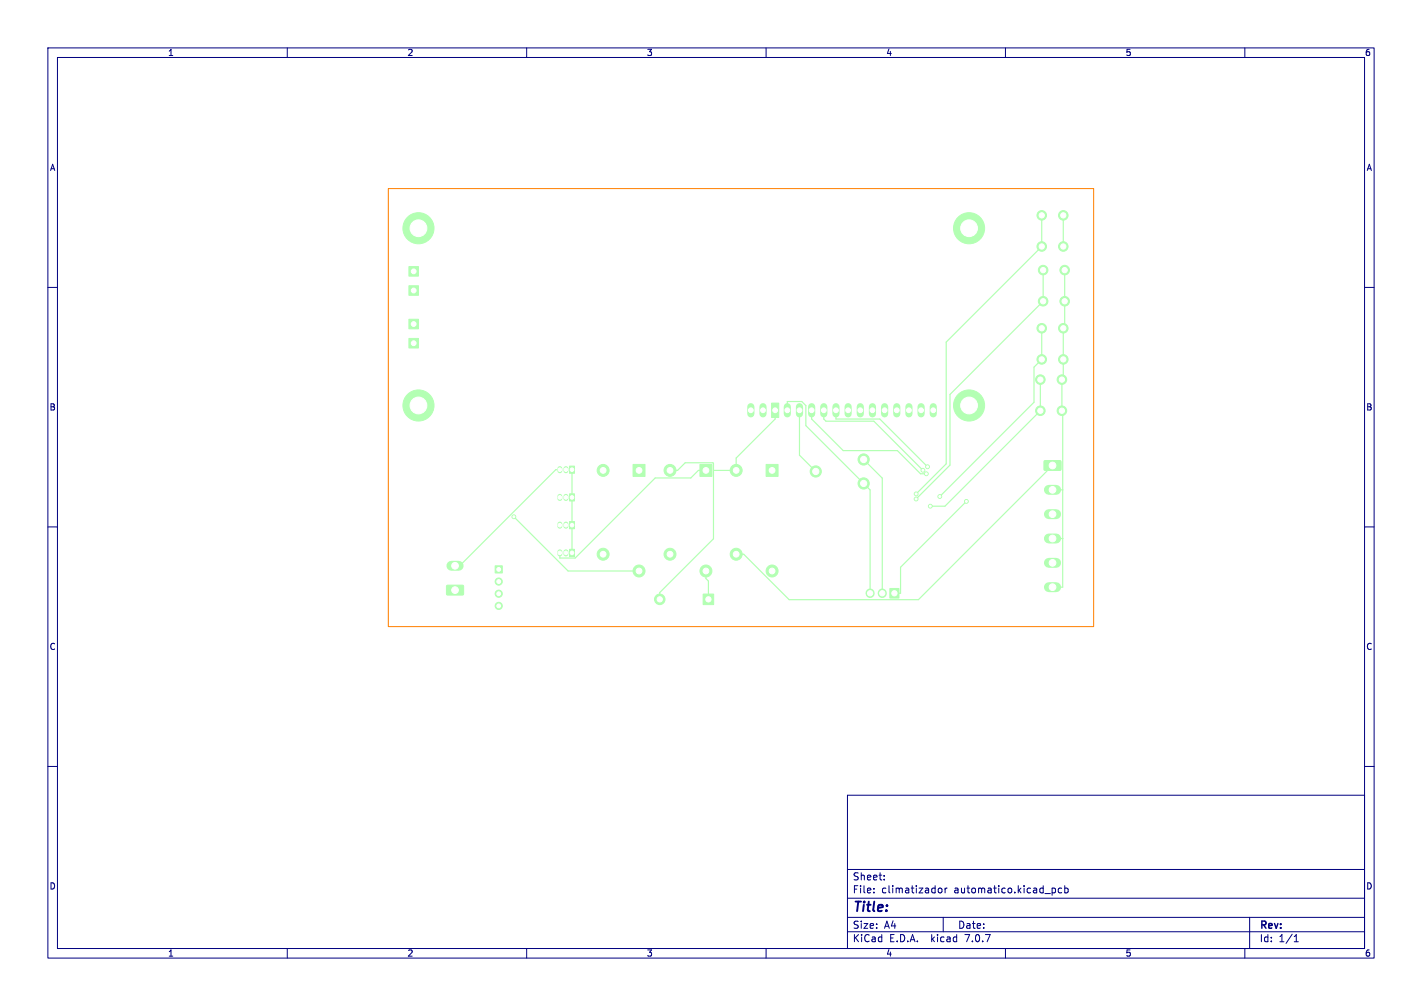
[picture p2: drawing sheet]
<svg xmlns="http://www.w3.org/2000/svg" width="297mm" height="210mm" viewBox="0 0 297 210" stroke-linecap="round" stroke-linejoin="round" font-family="sans-serif">
<g fill="#b3ffb3" stroke="#b3ffb3" stroke-width=".21">
<path d="M146.9 124h2.2v2.2h-2.2z"/>
<path d="M160 96.9h2.5v2.5h-2.5z"/>
<path d="M132.2 96.9h2.5v2.5h-2.5z"/>
<path d="M118.9 103.1h1.1v1.5h-1.1z"/>
<path d="M218.1 96.2h3.4l.1 .2v1.7l-.2 .1h-3.2l-.2-.2z"/>
<path d="M118.9 114.7h1.1v1.5h-1.1z"/>
<path d="M146.2 96.9h2.5v2.5h-2.5z"/>
<path d="M161.2 84.1h1.5v3h-1.5z"/>
<path d="M85.4 70.6h2v2h-2z"/>
<path d="M85.4 59.6h2v2h-2z"/>
<path d="M85.4 66.6h2v2h-2z"/>
<path d="M85.4 55.6h2v2h-2z"/>
<path d="M118.9 108.9h1.1v1.5h-1.1z"/>
<path d="M185.9 122.8h1.9v2h-1.9z"/>
<path d="M118.9 97.3h1.1v1.5h-1.1z"/>
<path d="M103.4 118.1h1.5v1.5h-1.5z"/>
<path d="M93.3 122.2h3.4l.1 .2v1.7l-.2 .1h-3.2l-.2-.2z"/>
<circle cx="137.8" cy="125.1" r="1.1"/>
<circle cx="161.3" cy="119.2" r="1.25"/>
<circle cx="153.8" cy="115.7" r="1.25"/>
<circle cx="153.8" cy="98.2" r="1.25"/>
<circle cx="133.5" cy="119.2" r="1.25"/>
<circle cx="126" cy="115.7" r="1.25"/>
<circle cx="126" cy="98.2" r="1.25"/>
<circle cx="180.4" cy="100.9" r="1.17"/>
<circle cx="170.4" cy="98.4" r="1.17"/>
<circle cx="180.4" cy="95.9" r="1.17"/>
<circle cx="222.1" cy="75" r="1"/>
<circle cx="222.1" cy="68.5" r="1"/>
<circle cx="217.6" cy="75" r="1"/>
<circle cx="217.6" cy="68.5" r="1"/>
<circle cx="147.4" cy="119.2" r="1.25"/>
<circle cx="139.9" cy="115.7" r="1.25"/>
<circle cx="139.9" cy="98.2" r="1.25"/>
<circle cx="222.4" cy="62.9" r="1"/>
<circle cx="222.4" cy="56.4" r="1"/>
<circle cx="217.9" cy="62.9" r="1"/>
<circle cx="217.9" cy="56.4" r="1"/>
<circle cx="222.1" cy="51.5" r="1"/>
<circle cx="222.1" cy="45" r="1"/>
<circle cx="217.6" cy="51.5" r="1"/>
<circle cx="217.6" cy="45" r="1"/>
<circle cx="87.4" cy="84.6" r="3.3"/>
<circle cx="87.4" cy="47.6" r="3.2"/>
<circle cx="202.4" cy="84.6" r="3.3"/>
<circle cx="202.4" cy="47.6" r="3.2"/>
<circle cx="104.2" cy="121.4" r=".75"/>
<circle cx="104.2" cy="123.9" r=".75"/>
<circle cx="104.2" cy="126.5" r=".75"/>
<circle cx="221.8" cy="85.7" r="1"/>
<circle cx="221.8" cy="79.2" r="1"/>
<circle cx="217.3" cy="85.7" r="1"/>
<circle cx="217.3" cy="79.2" r="1"/>
<circle cx="201.8" cy="104.7" r=".4"/>
<circle cx="107.3" cy="107.9" r=".4"/>
<circle cx="191.3" cy="103.1" r=".4"/>
<circle cx="191.3" cy="104.2" r=".4"/>
<circle cx="196.3" cy="103.6" r=".4"/>
<circle cx="194.3" cy="105.7" r=".4"/>
<circle cx="193.5" cy="98.9" r=".4"/>
<circle cx="192.8" cy="98.2" r=".4"/>
<circle cx="193.7" cy="97.4" r=".4"/>
</g>
<path d="M116.9 97.8v.5M118.2 97.8v.5M116.9 103.6v.5M116.9 109.4v.5M116.9 115.2v.4M118.2 103.6v.5M118.2 109.4v.5M118.2 115.2v.4" fill="none" stroke="#b3ffb3" stroke-width="1.1"/>
<path d="M94.3 118.1h1.5M219.1 102.3h1.5M219.1 107.3h1.5M219.1 112.4h1.5M219.1 117.5h1.5M219.1 122.6h1.5" fill="none" stroke="#b3ffb3" stroke-width="2.1"/>
<g fill="none" stroke="#b3ffb3" stroke-width="1.5">
<path d="M156.8 84.9v1.5M159.4 84.9v1.5M164.4 84.9v1.5M167 84.9v1.5M169.5 84.9v1.5M172.1 84.9v1.5M174.6 84.9v1.5M177.1 84.9v1.5M179.7 84.9v1.5M182.2 84.9v1.5M184.8 84.9v1.5M187.3 84.9v1.5"/>
<path d="M189.8 84.9v1.5M192.4 84.9v1.5M194.9 84.9v1.5"/>
</g>
<path d="M181.7 123.8v.1M184.3 123.8v.1" fill="none" stroke="#b3ffb3" stroke-width="1.9"/>
<g fill="none" stroke="#b3ffb3" stroke-width=".25">
<path d="M217.6 45v6.5l-20 19.9v25.4l-6.3 6.3M217.9 56.4v6.5l-19.5 19.4v14.8l-7.1 7.1M222.1 45v6.5M222.4 56.4v11.8l-.3 .3v10.5l-.3 .2v6.5l.2 .2v36.7h-2.2M217.3 79.2v6.5l-19.9 20h-3.1M217.6 68.5v6.5l-1.6 1.6v7.4l-19.7 19.6M116.9 98h-.8l-20.1 20.1h-1M119.5 98v17.4M139.9 98.2h1.6l1.6-1.6h5.8l.1 .1v15.8l-11.2 11.2v1.4M147.4 98.2h-1.5l-1.6 1.6h-7.5l-16.7 16.7h-3.2v-1.1M161.9 85.6v1.9l-8.1 8.1v2.6h-4.8M164.4 85.6v-1.8h3.1l.8 .9v4.2l13.4 13.4v21.5"/>
<path d="M167 85.6v9.4l3.4 3.4M169.5 85.6v1.9l6.6 6.6h11.3l4.9 4.8h1.2M172.1 85.6v1.9l.4 .4h10l10.3 10.3M174.6 85.6v1.9h9.2l9.9 9.9M180.4 95.9l3.9 3.9v24M219.8 97.2l-28 28h-27l-9.5-9.5h-1.5M107.3 107.9l11.4 11.3h14.8M147.4 119.2v1.6l.6 .5v3.8M201.8 104.7l-13.7 13.7v5.4h-1.3M219.8 112.4h2.2M219.8 102.3h2.2M222 112.4h.1"/>
<path d="M222 102.3h.1"/>
</g>
<g fill="#fff" stroke="#fff" stroke-width=".21">
<circle cx="201.8" cy="104.7" r=".2"/>
<circle cx="107.3" cy="107.9" r=".2"/>
<circle cx="191.3" cy="103.1" r=".2"/>
<circle cx="191.3" cy="104.2" r=".2"/>
<circle cx="196.3" cy="103.6" r=".2"/>
<circle cx="194.3" cy="105.7" r=".2"/>
<circle cx="193.5" cy="98.9" r=".2"/>
<circle cx="192.8" cy="98.2" r=".2"/>
<circle cx="193.7" cy="97.4" r=".2"/>
<circle cx="148" cy="125.1" r=".55"/>
<circle cx="137.8" cy="125.1" r=".55"/>
<circle cx="161.3" cy="98.2" r=".6"/>
<circle cx="161.3" cy="119.2" r=".6"/>
<circle cx="153.8" cy="115.7" r=".6"/>
<circle cx="153.8" cy="98.2" r=".6"/>
<circle cx="133.5" cy="98.2" r=".6"/>
<circle cx="133.5" cy="119.2" r=".6"/>
<circle cx="126" cy="115.7" r=".6"/>
<circle cx="126" cy="98.2" r=".6"/>
<circle cx="119.5" cy="103.8" r=".38"/>
<circle cx="118.2" cy="103.8" r=".38"/>
<circle cx="116.9" cy="103.8" r=".38"/>
<circle cx="87.8" cy="100.9" r="1"/>
<circle cx="180.4" cy="100.9" r=".65"/>
<circle cx="170.4" cy="98.4" r=".65"/>
<circle cx="180.4" cy="95.9" r=".65"/>
<circle cx="219.8" cy="97.2" r=".7"/>
<circle cx="219.8" cy="102.3" r=".7"/>
<circle cx="219.8" cy="107.3" r=".7"/>
<circle cx="219.8" cy="112.4" r=".7"/>
<circle cx="219.8" cy="117.5" r=".7"/>
<circle cx="219.8" cy="122.6" r=".7"/>
<circle cx="222.1" cy="75" r=".55"/>
<circle cx="222.1" cy="68.5" r=".55"/>
<circle cx="217.6" cy="75" r=".55"/>
<circle cx="217.6" cy="68.5" r=".55"/>
<circle cx="119.5" cy="115.4" r=".37"/>
<circle cx="118.2" cy="115.4" r=".37"/>
<circle cx="116.9" cy="115.4" r=".37"/>
<circle cx="147.4" cy="98.2" r=".6"/>
<circle cx="147.4" cy="119.2" r=".6"/>
<circle cx="139.9" cy="115.7" r=".6"/>
<circle cx="139.9" cy="98.2" r=".6"/>
<circle cx="222.4" cy="62.9" r=".55"/>
<circle cx="222.4" cy="56.4" r=".55"/>
<circle cx="217.9" cy="62.9" r=".55"/>
<circle cx="217.9" cy="56.4" r=".55"/>
<circle cx="222.1" cy="51.5" r=".55"/>
<circle cx="222.1" cy="45" r=".55"/>
<circle cx="217.6" cy="51.5" r=".55"/>
<circle cx="217.6" cy="45" r=".55"/>
<circle cx="87.4" cy="84.6" r="1.75"/>
<circle cx="87.4" cy="47.6" r="1.75"/>
<circle cx="202.4" cy="84.6" r="1.75"/>
<circle cx="202.4" cy="47.6" r="1.75"/>
<circle cx="161.9" cy="85.6" r=".5"/>
<circle cx="164.4" cy="85.6" r=".5"/>
<circle cx="167" cy="85.6" r=".5"/>
<circle cx="169.5" cy="85.6" r=".5"/>
<circle cx="172.1" cy="85.6" r=".5"/>
<circle cx="174.6" cy="85.6" r=".5"/>
<circle cx="177.1" cy="85.6" r=".5"/>
<circle cx="179.7" cy="85.6" r=".5"/>
<circle cx="182.2" cy="85.6" r=".5"/>
<circle cx="184.8" cy="85.6" r=".5"/>
<circle cx="187.3" cy="85.6" r=".5"/>
<circle cx="189.8" cy="85.6" r=".5"/>
<circle cx="192.4" cy="85.6" r=".5"/>
<circle cx="194.9" cy="85.6" r=".5"/>
<circle cx="159.4" cy="85.6" r=".5"/>
<circle cx="156.8" cy="85.6" r=".5"/>
<circle cx="86.4" cy="71.6" r=".5"/>
<circle cx="86.4" cy="60.6" r=".5"/>
<circle cx="86.4" cy="67.6" r=".5"/>
<circle cx="86.4" cy="56.6" r=".5"/>
<circle cx="119.5" cy="109.6" r=".38"/>
<circle cx="118.2" cy="109.6" r=".38"/>
<circle cx="116.9" cy="109.6" r=".38"/>
<circle cx="186.8" cy="123.8" r=".55"/>
<circle cx="184.3" cy="123.8" r=".55"/>
<circle cx="181.7" cy="123.8" r=".55"/>
<circle cx="119.5" cy="98" r=".38"/>
<circle cx="118.2" cy="98" r=".38"/>
<circle cx="116.9" cy="98" r=".38"/>
<circle cx="104.2" cy="118.9" r=".4"/>
<circle cx="104.2" cy="121.4" r=".4"/>
<circle cx="104.2" cy="123.9" r=".4"/>
<circle cx="104.2" cy="126.5" r=".4"/>
<circle cx="221.8" cy="85.7" r=".55"/>
<circle cx="221.8" cy="79.2" r=".55"/>
<circle cx="217.3" cy="85.7" r=".55"/>
<circle cx="217.3" cy="79.2" r=".55"/>
<circle cx="95" cy="123.2" r=".7"/>
<circle cx="95" cy="118.1" r=".7"/>
</g>
<g fill="none" stroke="#000080" stroke-width=".21">
<path d="M10 10h277v190h-277zM12 12h273v186h-273zM60 10v2M110 10v2M160 10v2M210 10v2M260 10v2M10 60h2M285 60h2M10 110h2M285 110h2M10 160h2"/>
<path d="M285 160h2M177 166h108v32h-108zM60 198v2M110 198v2M160 198v2M177 194.5h108M177 191.5h108M177 187.5h108M177 181.5h108M182.5 186.3v.1M182.5 185.5v.1M184.7 183.6v.1"/>
<path d="M184.7 182.8v.1M196.1 185.5l.4-.1 .2 .3v.4l-.2 .3-.4-.1-.1-.2zM197 191.5v3M197.4 185.4v1M197.8 185.4l-.4 .3M210 198v2M219.9 185.4l.4 .1 .2 .2-.1 .6-.5 .1M221.7 185.5l-.4-.1-.3 .3 .2 .6h.5M222.4 185.5l.4-.1 .3 .3-.1 .6h-.6M222.4 184.9v1.5M260 198v2M261 191.5v6.5"/>
<path d="M270.3 196.6h.9M270.3 195.5l.4-.4v1.5"/>
</g>
<path d="M81.1 39.4h147.3v91.4h-147.3z" fill="none" stroke="#ff8000" stroke-width=".21"/>
<text font-size="2.8" fill="#000080" x="178" y="190.9">Title:</text>
<g font-size="2.1" fill="#000080">
<text x="178" y="184">Sheet:</text>
<text x="178" y="186.7">File:</text>
<text x="184.1" y="186.7">climatizador</text>
<text x="199.3" y="186.7">automatico.kicad_pcb</text>
<text x="178" y="196.9">KiCad</text>
<text x="178" y="194.1">Size:</text>
<text x="184.7" y="194.1">A4</text>
<text x="185.7" y="196.9">E.D.A.</text>
<text x="194.6" y="196.9">kicad</text>
<text x="200" y="194.1">Date:</text>
<text x="201.8" y="196.9">7.0.7</text>
<text x="263" y="194.3">Rev:</text>
<text x="263" y="196.9">Id:</text>
<text x="267.1" y="196.9">1/1</text>
</g>
<g font-size="1.8" fill="#000080">
<text x="35" y="11.9">1</text>
<text x="85" y="11.9">2</text>
<text x="135" y="11.9">3</text>
<text x="185" y="11.9">4</text>
<text x="235" y="11.9">5</text>
<text x="285" y="11.9">6</text>
<text x="10.3" y="35.9">A</text>
<text x="285.4" y="35.9">A</text>
<text x="10.3" y="85.9">B</text>
<text x="285.3" y="85.9">B</text>
<text x="10.3" y="135.9">C</text>
<text x="285.3" y="135.9">C</text>
<text x="10.3" y="185.9">D</text>
<text x="285.3" y="185.9">D</text>
<text x="35" y="199.9">1</text>
<text x="85" y="199.9">2</text>
<text x="135" y="199.9">3</text>
<text x="185" y="199.9">4</text>
<text x="235" y="199.9">5</text>
<text x="285" y="199.9">6</text>
</g>
</svg>
